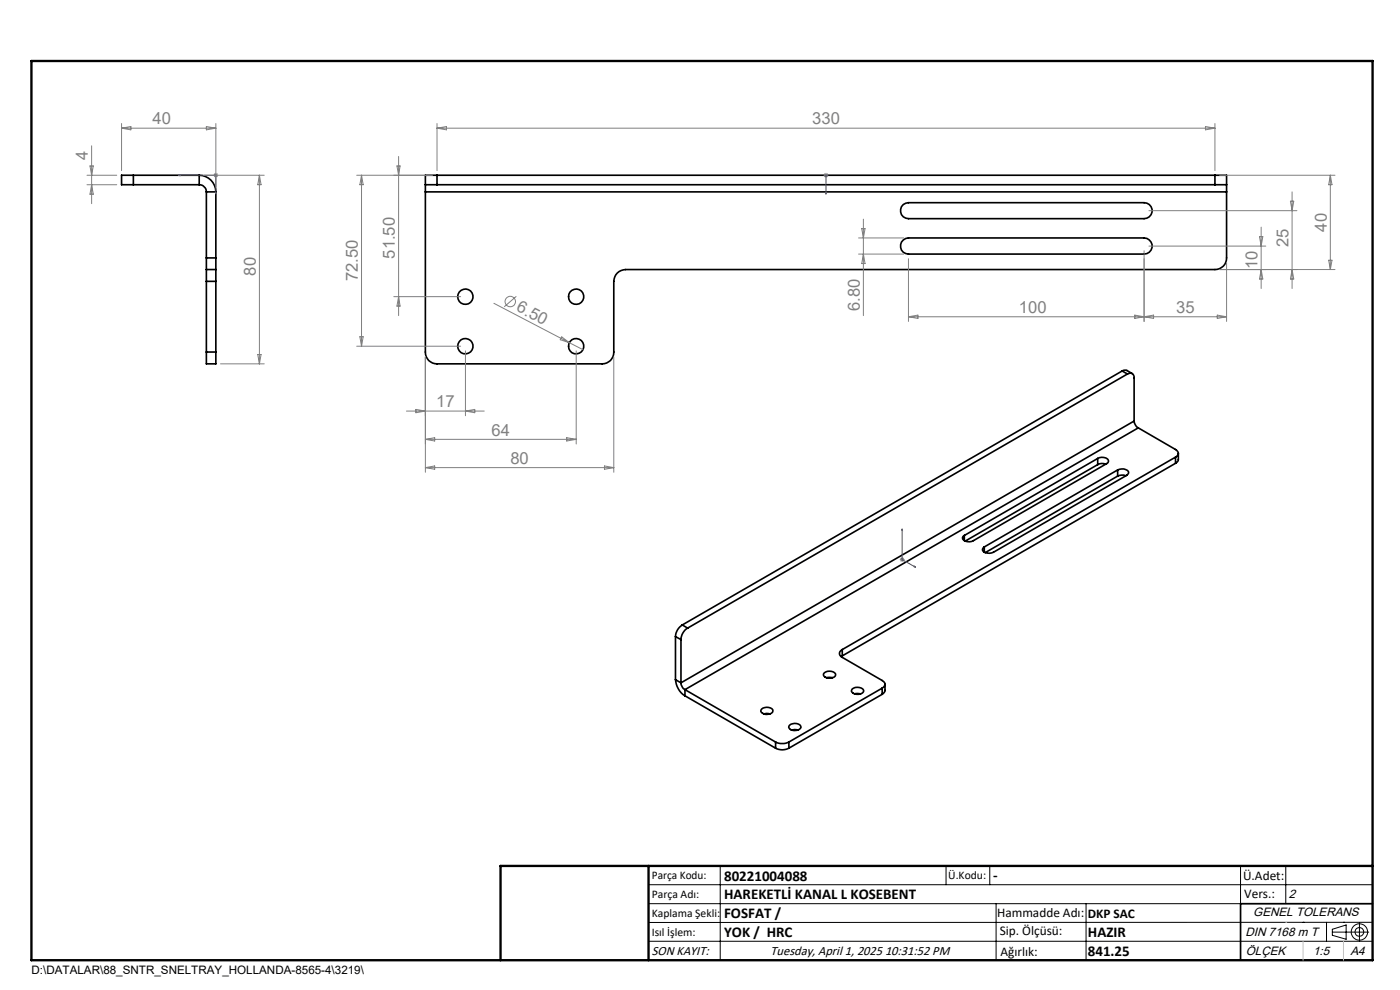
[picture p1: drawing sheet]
<svg xmlns="http://www.w3.org/2000/svg" width="297mm" height="210mm" viewBox="0 0 297 210" stroke-linecap="round" stroke-linejoin="round" font-family="sans-serif">
<g fill="none" stroke="#000" stroke-width=".35">
<path d="M28.3 37.2h-2.5v2h2.5M28.3 39.2h14M28.3 37.2v2M28.3 37.2h14M42.3 37.2a3.6 3.6 0 0 1 3.5 3.5M42.3 39.2a1.57 1.57 0 0 1 1.5 1.5M42.3 37.2v2M90.2 39.2h2.5M90.2 39.2v1.5M92.7 37.2h-2.5v2M92.7 39.2h165M92.7 37.2h165"/>
<path d="M92.7 37.2v2M257.7 39.2h2.5M257.7 37.2h2.5v2M257.7 37.2v2M260.2 39.2v1.5M43.8 54.7v2.5M43.8 57.2v2.5M43.8 40.7v14M43.8 59.7v15M43.8 40.7h2M43.8 54.7h2M43.8 57.2h2"/>
<path d="M43.8 59.7h2M45.8 54.7v2.5M45.8 57.2v2.5M45.8 40.7v14M45.8 59.7v15M90.2 40.7v34a2.41 2.41 0 0 0 2.5 2.5h35a2.41 2.41 0 0 0 2.5-2.5v-15a2.53 2.53 0 0 1 2.5-2.5h125a2.41 2.41 0 0 0 2.5-2.5v-14M90.2 40.7h170M191.6 43.4l1.1-.4h50a1.69 1.69 0 0 1 1.7 1.7 1.69 1.69 0 0 1-1.7 1.7h-50a1.69 1.69 0 0 1-1.6-1.1 1.69 1.69 0 0 1 .5-1.9zM191.6 50.9l1.1-.4h50a1.71 1.71 0 0 1 1.7 1.7 1.71 1.71 0 0 1-1.7 1.7h-50a1.69 1.69 0 0 1-1.6-1.1 1.69 1.69 0 0 1 .5-1.9zM43.8 74.7v2.5h2v-2.5M43.8 74.7h2M238.1 78.7l.8-.2 1.3 .8"/>
<path d="M238.1 78.7l1.1 .6M238.1 78.7l-93.4 53.9M239.2 79.3a.87 .87 0 0 1 1 0 .87 .87 0 0 1 .4 .9v9.1M239.2 79.3l-93.3 53.9M232.9 97.3a1.78 1.78 0 0 1 2.2 .3v.5l-.3 .2-28.3 16.4a1.82 1.82 0 0 1-2.3-.4l.1-.5 .3-.2M232.9 97.3l-28.3 16.3M232.9 97.3v1.3M232.9 98.6l-28.1 16.2M234.6 98.5a2.02 2.02 0 0 0-1.7 .1M237.1 99.7a1.85 1.85 0 0 1 2.3 .3v.3l-.4 .5-28.3 16.3a1.98 1.98 0 0 1-2.2-.3l-.1-.3 .4-.5M237.1 99.7l-28.3 16.3M237.1 99.7v1.3"/>
<path d="M240.6 89.3a1.89 1.89 0 0 0 .9 1.5M240.6 89.3l-96.1 55.5M241.5 90.8l7.9 4.5a.85 .85 0 0 1 .6 .9 .85 .85 0 0 1-.6 .8M241.5 90.8l-96.2 55.5M249.4 97l-70.7 40.8M249.4 97v1.3M249.4 98.3l-70.7 40.8M250 96.2l-.1 1.5-.5 .6M204.6 113.6v1.1M208.8 116v1.1M237.1 101l-28.1 16.2M238.8 100.9a2.2 2.2 0 0 0-1.7 .1"/>
<path d="M143.3 135l1.2 .7M143.3 135v9.2M144.5 135.7v9.1M144.7 132.6a3.1 3.1 0 0 0-1.4 2.4M144.7 132.6l1.2 .6M145.9 133.2a2.97 2.97 0 0 0-1.4 2.5M178.7 137.8a.87 .87 0 0 0-.6 .8 .87 .87 0 0 0 .6 .8l8.4 4.9a.85 .85 0 0 1 .6 .9 .85 .85 0 0 1-.6 .8M178.7 137.8v1.3M178.7 139.1l-.3 .2M143.3 144.2a4.5 4.5 0 0 0 2 3.4M143.3 144.2l1.2 .6M144.5 144.8a1.88 1.88 0 0 0 .8 1.5"/>
<path d="M145.3 146.3l19.2 11.1M145.3 146.3v1.3M145.3 147.6l19.2 11.1M161.6 150.4a1.76 1.76 0 0 1 2.3 .2 .79 .79 0 0 1-1 .9 1.11 1.11 0 0 1-1.5-.9zM162.1 151.4h1.2M164.5 157.4a3.3 3.3 0 0 0 2.9 0M164.5 158.7a3 3 0 0 0 2.9 0M164.5 157.4v1.3M167.4 157.4v1.3M167.5 153.8a1.54 1.54 0 0 1 2.4 .5 1.59 1.59 0 0 1-2.6 0zM168 154.9h1.3M174.9 142.7a1.57 1.57 0 0 1 2.4 .4 1.54 1.54 0 0 1-2.6 .1z"/>
<path d="M175.3 143.7h1.3M180.8 146.1a1.61 1.61 0 0 1 2.4 .5 1.58 1.58 0 0 1-2.6 0zM181.3 147.2h1.3M187.1 146l-19.7 11.4M187.1 146v1.3M187.1 147.3l-19.7 11.4M187.7 145.2v1.5l-.6 .6M291.2 191.7h-28v12"/>
<circle cx="98.7" cy="73.4" r="1.63"/>
<circle cx="98.7" cy="62.9" r="1.64"/>
<circle cx="122.2" cy="73.4" r="1.62"/>
<circle cx="122.2" cy="62.9" r="1.63"/>
</g>
<g fill="none" stroke="#808080" stroke-width=".21">
<path d="M18.5 37.2h6.3M18.5 39.2h6.3M19.1 35.2h.7l-.4 2zM19.4 30.9v12.3M19.4 39.2l.4 2h-.7zM25.8 26.2v10M25.8 27.2h20M25.8 27.2l2-.4v.7zM43.3 37.2h12.8M43.8 26.8l2 .4-2 .3zM45.4 36.8l.7 .7M45.8 26.2v13.5"/>
<path d="M46.1 36.8l-.7 .7M55 37.2l.4 2h-.7zM55 37.2v40M75.7 37.2h16M76.7 37.2v36.2M76.7 37.2l.3 2h-.7zM84.2 35.2h.7l-.3 2zM84.6 33.2v33.7M92.7 27.2h165M92.7 26.2v10M92.7 27.2l2-.4v.7zM174.7 37.2h1"/>
<path d="M174.9 36.8l.7 .7M175.2 36.7v1M175.6 36.8l-.7 .7M255.7 26.8l2 .4-2 .3zM257.7 26.2v10M258.7 37.2h24.5M282.2 37.2l.4 2h-.7zM282.2 37.2v20M182.1 50.5h9.6M182.1 53.9h9.6M182.8 48.5h.7l-.3 2zM183.2 46.5v20.4"/>
<path d="M183.2 53.9l.3 2h-.7zM192.7 54.9v13.3M242.7 53.2v15M243.7 44.7h31.4M243.7 52.2h24.8M258.7 57.2h24.5M260.2 55.7v12.5M267.2 50.2h.7l-.4 2zM267.5 57.2l.4 2h-.7zM267.5 48.2v13M273.8 42.7h.7l-.4 2zM274.1 40.7v20.5"/>
<path d="M274.1 57.2l.4 2h-.7zM281.9 55.2h.7l-.4 2zM46.8 77.2h9.3M54.7 75.2h.7l-.4 2zM75.7 73.4h22M76.3 71.4h.7l-.3 2zM83.5 62.9h14.2M84.6 62.9l.3 2h-.7zM90.2 75.7v24.5M98.7 74.4v13.8M104.8 64.3l16 8.4M109.5 62.9l-2.5 2.2"/>
<path d="M119.2 71.5l1.6 1.2-1.9-.6zM120.8 72.7l2.9 1.5M122.2 74.4v19.8M130.2 75.7v24.5M192.7 67.2h67.5M192.7 67.2l2-.4v.7zM240.7 66.8l2 .4-2 .3zM242.7 67.2l2-.4v.7zM258.2 66.8l2 .4-2 .3zM86.2 87.2h16.5M88.2 86.8l2 .4-2 .4zM90.2 99.2h40"/>
<path d="M90.2 99.2l2-.4v.7zM90.2 93.2l2-.4v.7zM90.2 93.2h32M98.7 87.2l2-.4v.8zM120.2 92.8l2 .4-2 .3zM128.2 98.8l2 .4-2 .3zM190.9 118.7h1M191 118.3l.7 .8M191.4 118.2v1M191.7 118.3l-.7 .8"/>
<circle cx="108.2" cy="64" r="1.1"/>
</g>
<g fill="none" stroke="#000" stroke-width=".21">
<path d="M137.6 187.7h153.6M137.6 191.7h153.6M137.6 199.7h153.6M152.8 183.7v20M200.7 183.7v4M210 183.7v4M211.3 191.7v12M230.4 191.7v12M263.2 183.7v20M272.8 183.7v8M276.4 195.6h.1M281.4 195.6v4.1"/>
<path d="M282.6 197.7h7.8M282.6 197.1l3-.9v3l-3-.8zM285 195.6h.1M288.4 195.8v3.8M291.2 195.6l-153.6 .1"/>
<circle cx="288.4" cy="197.7" r="1.74"/>
<circle cx="288.4" cy="197.7" r=".93"/>
</g>
<path d="M37.8 37.2l.4-.1v.2zM37.8 37.2h8v4M175.2 37.1v.2zM175.2 37.2h.1M175.2 37.2v4M45.7 40.8h.2l-.1 .4zM175.2 41.2v-.4v.4M191.4 112.2l.1 .3h-.2zM191.4 112.2v6.5l2.8 1.6M194 120.1l.2 .2h-.2z" fill="none" stroke="#00f" stroke-width=".21"/>
<path d="M106.2 203.7h185" fill="none" stroke="#000" stroke-width=".25"/>
<path d="M6.7 12.9h284.5v190.8h-284.5zM137.6 183.7v20M291.2 183.7h-185v20" fill="none" stroke="#000" stroke-width=".5"/>
<path d="M272.8 195.6h.1M276.4 199.7v4M285 199.7v4" fill="none" stroke="#c0c0c0" stroke-width=".21"/>
<g fill="#00f">
<path d="M45.7 40.8l.1 .4 .1-.4zM37.8 37.2l.4 .1v-.2z"/>
<path d="M194 120.1l.2 .2h-.2zM191.4 112.2l.1 .3h-.2z"/>
<path d="M175.2 40.8v.4zM175.2 37.1v.2z"/>
</g>
<g font-size="3.5" fill="#808080">
<text x="32.4" y="26.4">40</text>
<text x="172.3" y="26.4">330</text>
<text x="18.7" y="33.9" transform="rotate(-90 18.7 33.9)">4</text>
<text x="273.3" y="52.4" transform="rotate(-90 273.3 52.4)">25</text>
<text x="281.5" y="49.1" transform="rotate(-90 281.5 49.1)">40</text>
<text x="54.3" y="58.5" transform="rotate(-90 54.3 58.5)">80</text>
<text x="75.9" y="59.7" transform="rotate(-90 75.9 59.7)">72.50</text>
<text x="83.8" y="54.9" transform="rotate(-90 83.8 54.9)">51.50</text>
<text x="266.8" y="57.1" transform="rotate(-90 266.8 57.1)">10</text>
<text x="109.3" y="65.8" transform="rotate(28 109.3 65.8)">6.50</text>
<text x="182.4" y="65.9" transform="rotate(-90 182.4 65.9)">6.80</text>
<text x="216.2" y="66.4">100</text>
<text x="249.5" y="66.4">35</text>
<text x="92.5" y="86.4">17</text>
<text x="104.3" y="92.4">64</text>
<text x="108.3" y="98.4">80</text>
</g>
<g font-size="3.2">
<text x="153.6" y="190.8">HAREKETLİ KANAL L KOSEBENT</text>
<text x="153.6" y="186.8">80221004088</text>
<text x="210.7" y="186.6">-</text>
<text x="153.6" y="194.8">FOSFAT /</text>
<text x="153.6" y="198.8">YOK / HRC</text>
<text x="230.8" y="198.7">HAZIR</text>
<text x="230.8" y="202.8">841.25</text>
</g>
<g font-size="2.8">
<text x="263.7" y="186.7">Ü.Adet:</text>
<text x="263.9" y="190.5">Vers.:</text>
<text x="211.5" y="194.5">Hammadde Adı:</text>
<text x="230.8" y="194.7">DKP SAC</text>
<text x="138.3" y="202.6">SON KAYIT:</text>
<text x="163.5" y="202.6">Tuesday, April 1, 2025 10:31:52 PM</text>
<text x="212.1" y="198.4">Sip. Ölçüsü:</text>
<text x="212.2" y="202.7">Ağırlık:</text>
</g>
<g font-size="2.6">
<text x="273.4" y="190.4">2</text>
<text x="265.9" y="194.4">GENEL TOLERANS</text>
<text x="264.2" y="198.5">DIN 7168 m T</text>
<text x="264.3" y="202.6">ÖLÇEK</text>
<text x="278.5" y="202.6">1:5</text>
<text x="286.5" y="202.6">A4</text>
</g>
<g font-size="2.5">
<text x="138.3" y="186.4">Parça Kodu:</text>
<text x="138.3" y="190.5">Parça Adı:</text>
<text x="201.2" y="186.5">Ü.Kodu:</text>
<text x="138.3" y="194.5">Kaplama Şekli:</text>
<text x="138.3" y="198.6">Isıl İşlem:</text>
<text x="6.7" y="206.7">D:\DATALAR\88_SNTR_SNELTRAY_HOLLANDA-8565-4\3219\</text>
</g>
</svg>
